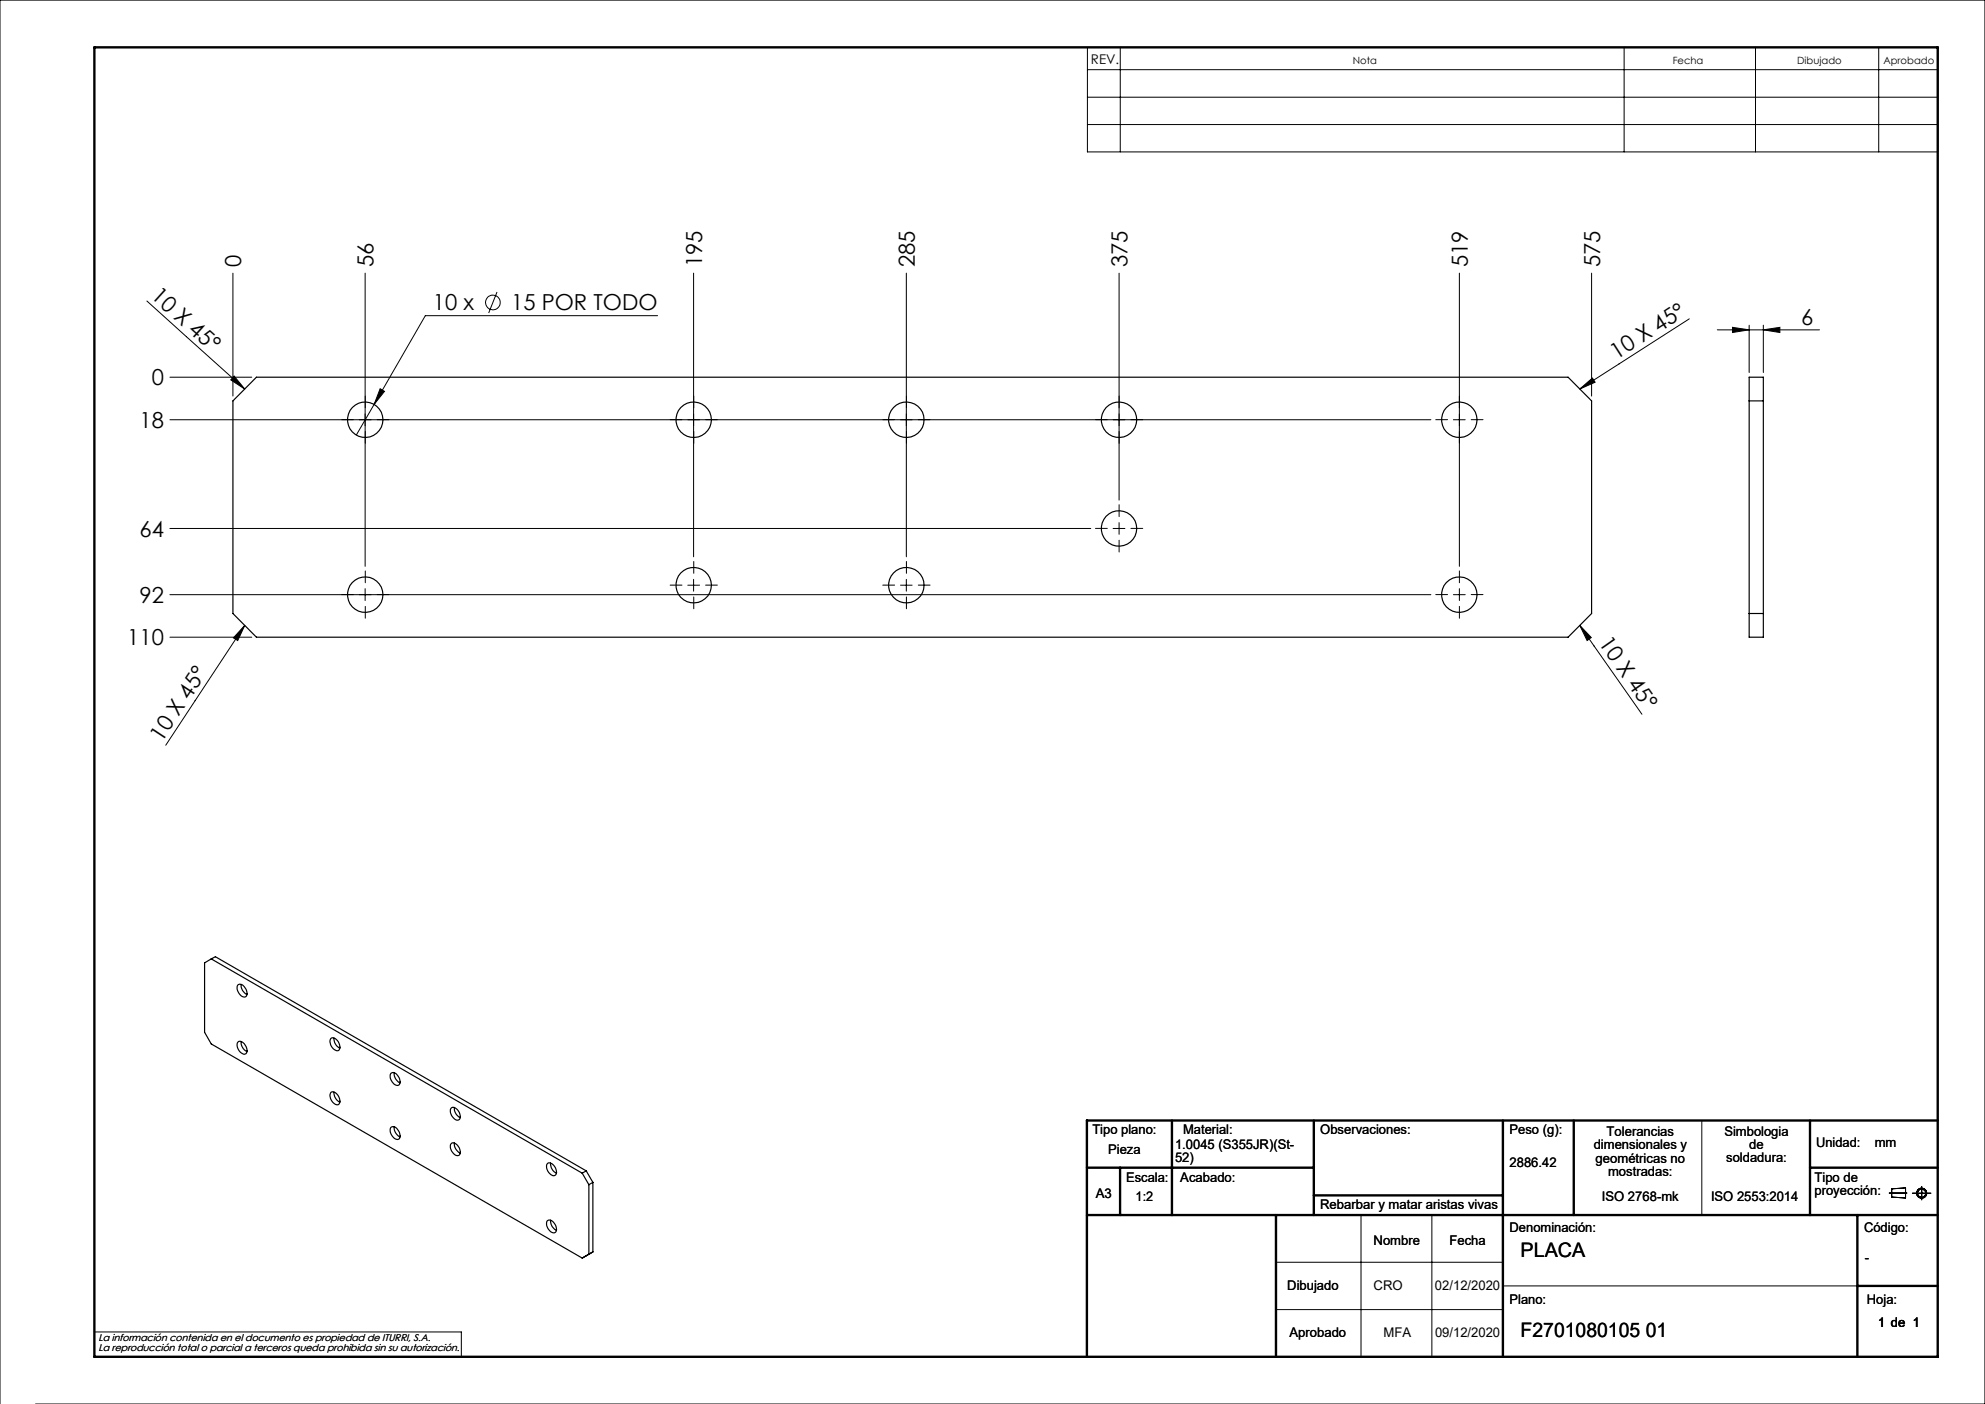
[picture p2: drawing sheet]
<svg xmlns="http://www.w3.org/2000/svg" width="420mm" height="297mm" viewBox="0 0 420 297" stroke-linecap="round" stroke-linejoin="round" font-family="sans-serif">
<g fill="none" stroke="#000" stroke-width=".21">
<path d="M230.1 10h179.9v22.1h-179.9zM230.1 14.7h179.9M237 10v22.1M343.6 10v22.1M371.4 10v22.1M397.5 10v22.1M230.1 20.6h179.9M230.1 26.3h179.9M49.3 57.8v26M77.3 57.8v62M146.8 57.8v60M191.8 57.8v60"/>
<path d="M236.8 57.8v48M308.8 57.8v62M336.8 57.8v26M31.1 63.7l20.7 18.6M35.9 79.8h17.4M49.5 79.5l2.3 2.8-3-1.9zM105.2 61.8l-1.8 4.4M139.1 66.8h-49.1l-10.8 18.7M357.4 67.4l-23.1 14.9M363.4 69.8h21.6M366.6 69.2l3.5 .6-3.5 .5zM370.1 68.8v10"/>
<path d="M373.1 69.8l3.5-.6v1.1zM373.1 68.8v10M35.9 88.8h266.9M79.2 85.5l-3.8 6.5M80.4 82.2l1 .6-2.2 2.7zM307.5 88.8h2.5M334.3 82.3l2.6-2.3 .6 .9zM35.9 111.8h194.9M235.5 111.8h2.5M236.8 110.6v2.4M35.9 125.8h266.9M35.9 134.8h17.4"/>
<path d="M51.8 132.3l-1.5 3.2-.9-.6zM51.8 132.3l-16.7 25.4M77.3 124.5v2.5M145.5 123.8h2.5M146.8 122.6v2.5M190.5 123.8h2.5M191.8 122.6v2.5M307.5 125.8h2.5M308.8 124.5v2.5M334.3 132.3l2.4 2.6-.9 .6zM334.3 132.3l13.1 18.8M360.1 237v20"/>
<path d="M288 257v30M303 257v30M399.7 252.4h3.8M400.3 251.5l2.9-.2v2.1l-2.9-.2zM404.6 252.4h4M406.6 251v2.8M270 267h48M270 277h48M318 272h75M0 297v-297h420v297h-412.5M20 281.8h77.6v5.2"/>
<circle cx="104.3" cy="64" r="1.55"/>
<circle cx="406.6" cy="252.4" r=".86"/>
<circle cx="406.6" cy="252.4" r="1.07"/>
</g>
<g fill="none" stroke="#000" stroke-width=".5">
<path d="M20 10h390v277h-390zM248 237v20M278 237v20M318 237v50M333 237v20M383 237v20M410 237h-180v50M230 257h180M230 247h48M237 247v10M270 257v30M278 252.9h40"/>
<path d="M383 247h27M393 257v30M393 272h17"/>
</g>
<g fill="none" stroke="#000" stroke-width=".21" stroke-dasharray="15.2 1.3 1.3 1.3">
<path d="M74.8 88.8h-2.5M77.3 86.3v-2.5M77.3 91.3v2.5M79.8 88.8h2.5M144.3 88.8h-2.5M146.8 86.3v-2.5M146.8 91.3v2.5M149.3 88.8h2.5M189.3 88.8h-2.5M191.8 86.3v-2.5M191.8 91.3v2.5M194.3 88.8h2.5"/>
<path d="M234.3 88.8h-2.5M236.8 86.3v-2.5M236.8 91.3v2.5M239.3 88.8h2.5M306.3 88.8h-2.5M308.8 86.3v-2.5M308.8 91.3v2.5M311.3 88.8h2.5M234.3 111.8h-2.5M236.8 109.3v-2.5M236.8 114.3v2.5M239.3 111.8h2.5"/>
<path d="M74.8 125.8h-2.5M77.3 123.3v-2.5M77.3 128.3v2.5M79.8 125.8h2.5M144.3 123.8h-2.5M146.8 121.3v-2.5M146.8 126.3v2.5M149.3 123.8h2.5M189.3 123.8h-2.5M191.8 121.3v-2.5M191.8 126.3v2.5M194.3 123.8h2.5"/>
<path d="M306.3 125.8h-2.5M308.8 123.3v-2.5M308.8 128.3v2.5M311.3 125.8h2.5"/>
</g>
<g fill="#000">
<path d="M49.5 79.5l2.3 2.8-3-1.9zM80.4 82.2l1 .6-2.2 2.7zM334.3 82.3l2.6-2.3 .6 .9zM51.8 132.3l-1.5 3.2-.9-.6zM334.3 132.3l2.4 2.6-.9 .6z"/>
<path d="M373.1 69.8l3.5-.6v1.1zM366.6 69.2l3.5 .6-3.5 .5z"/>
</g>
<g fill="none" stroke="#000" stroke-width=".25">
<path d="M54.3 79.8h277.5l5 5v45l-5 5h-277.5l-5-5v-45zM370.1 79.8h3v55h-3zM370.1 84.8h3M370.1 129.8h3M44.7 202.8l-1.4 .9v14.7l1.4 2.4 78.5 45.3M44.7 202.8l78.5 45.4M44.7 202.8l.9-.4 78.4 45.3M50.3 208.4a1.07 1.07 0 0 1 1.6 .6 1.16 1.16 0 0 1-.2 1.9 1.99 1.99 0 0 1-1.4-2.5zM51 208.2a2.27 2.27 0 0 0 1.2 2.2M70.1 219.6a1.71 1.71 0 0 1 1.5 2.6 1.8 1.8 0 0 1-1.5-2.6zM70.7 219.6a2.11 2.11 0 0 0 1.2 2.1M50.3 220.5a1.07 1.07 0 0 1 1.6 .6 1.24 1.24 0 0 1 0 1.9 1.82 1.82 0 0 1-1.6-2.5z"/>
<path d="M51 220.3a2.27 2.27 0 0 0 1.2 2.2M70.1 231a1.71 1.71 0 0 1 1.5 2.7 1.8 1.8 0 0 1-1.5-2.7zM70.7 231a2.11 2.11 0 0 0 1.2 2.1M82.7 238.5a1.07 1.07 0 0 1 1.6 .6 1.16 1.16 0 0 1-.2 1.9 1.99 1.99 0 0 1-1.4-2.5zM82.7 227.1a1.07 1.07 0 0 1 1.6 .6 1.29 1.29 0 0 1 0 1.9 1.87 1.87 0 0 1-1.6-2.5zM83.4 226.9a2.27 2.27 0 0 0 1.2 2.2M83.4 238.4a2.27 2.27 0 0 0 1.2 2.1M95.6 234.3a1.74 1.74 0 0 1 1.8 1.9 .74 .74 0 0 1-.6 .8 .74 .74 0 0 1-.8-.5 1.63 1.63 0 0 1-.4-2.2zM96.1 234.3a2.27 2.27 0 0 0 1.3 2.1M95.6 241.8a1.74 1.74 0 0 1 1.8 1.9 .74 .74 0 0 1-.6 .8 .74 .74 0 0 1-.8-.5 1.63 1.63 0 0 1-.4-2.2zM96.1 241.8a2.27 2.27 0 0 0 1.3 2.1M115.8 258.3a1.38 1.38 0 0 1 1.9 1.2 .77 .77 0 0 1 0 .9 .77 .77 0 0 1-.9 .3 2.03 2.03 0 0 1-1-2.4z"/>
<path d="M115.9 246.1a1.79 1.79 0 0 1 1.8 2.3 .92 .92 0 0 1-1.6-.4 1.52 1.52 0 0 1-.2-1.9zM116.5 246a2.22 2.22 0 0 0 1.3 2.2M116.5 258.1a2.22 2.22 0 0 0 1.3 2.2M123.2 248.2l1.4 2.4M124 247.7l-.8 .5M124 247.7l1.4 2.4M124.6 250.6v14.7M125.4 250.1l-.8 .5M125.4 250.1v14.7M124.6 265.3l-1.4 .8M125.4 264.8l-.8 .5M125.4 264.8l-2.2 1.3"/>
<circle cx="77.3" cy="88.8" r="3.8"/>
<circle cx="146.8" cy="88.8" r="3.8"/>
<circle cx="191.8" cy="88.8" r="3.8"/>
<circle cx="236.8" cy="88.8" r="3.8"/>
<circle cx="308.8" cy="88.8" r="3.8"/>
<circle cx="236.8" cy="111.8" r="3.8"/>
<circle cx="77.3" cy="125.8" r="3.8"/>
<circle cx="146.8" cy="123.8" r="3.8"/>
<circle cx="191.8" cy="123.8" r="3.8"/>
<circle cx="308.8" cy="125.8" r="3.8"/>
</g>
<g font-size="4.7">
<text x="51.1" y="56.5" transform="rotate(-90 51.1 56.5)">0</text>
<text x="79.1" y="56.5" transform="rotate(-90 79.1 56.5)">56</text>
<text x="148.6" y="56.5" transform="rotate(-90 148.6 56.5)">195</text>
<text x="193.6" y="56.5" transform="rotate(-90 193.6 56.5)">285</text>
<text x="238.6" y="56.5" transform="rotate(-90 238.6 56.5)">375</text>
<text x="310.6" y="56.5" transform="rotate(-90 310.6 56.5)">519</text>
<text x="338.6" y="56.5" transform="rotate(-90 338.6 56.5)">575</text>
<text x="31.8" y="62.9" transform="rotate(42 31.8 62.9)">10 X 45°</text>
<text x="91.6" y="65.7">10 x</text>
<text x="108.2" y="65.7">15 POR TODO</text>
<text x="381.1" y="68.8">6</text>
<text x="342.1" y="76.1" transform="rotate(-33 342.1 76.1)">10 X 45°</text>
<text x="32.1" y="81.5">0</text>
<text x="29.5" y="90.5">18</text>
<text x="29.5" y="113.5">64</text>
<text x="29.5" y="127.5">92</text>
<text x="26.9" y="136.5">110</text>
<text x="338.1" y="136.1" transform="rotate(55 338.1 136.1)">10 X 45°</text>
<text x="34.2" y="157.1" transform="rotate(-57 34.2 157.1)">10 X 45°</text>
</g>
<g font-size="4.2">
<text x="321.7" y="265.9">PLACA</text>
<text x="321.7" y="282.8">F2701080105 01</text>
</g>
<g font-size="2.8">
<text x="230.8" y="13.6">REV.</text>
<text x="231.1" y="239.9">Tipo plano:</text>
<text x="250.3" y="239.9">Material:</text>
<text x="279.3" y="239.9">Observaciones:</text>
<text x="319.4" y="239.9">Peso (g):</text>
<text x="234.5" y="244.1">Pieza</text>
<text x="248.6" y="243">1.0045 (S355JR)(St-</text>
<text x="248.6" y="245.8">52)</text>
<text x="337.2" y="243.1">dimensionales y</text>
<text x="337.6" y="246">geométricas no</text>
<text x="339.9" y="240.3">Tolerancias</text>
<text x="364.9" y="240.2">Simbologia</text>
<text x="365.3" y="245.9">soldadura:</text>
<text x="370.1" y="243">de</text>
<text x="384.2" y="242.7">Unidad:</text>
<text x="396.7" y="242.7">mm</text>
<text x="238.3" y="250">Escala:</text>
<text x="249.7" y="250">Acabado:</text>
<text x="319.4" y="246.9">2886.42</text>
<text x="340.2" y="248.8">mostradas:</text>
<text x="383.9" y="250">Tipo de</text>
<text x="231.9" y="253.4">A3</text>
<text x="240.3" y="254">1:2</text>
<text x="279.3" y="255.7">Rebarbar y matar aristas vivas</text>
<text x="338.9" y="254">ISO 2768-mk</text>
<text x="362" y="254">ISO 2553:2014</text>
<text x="383.9" y="252.8">proyección:</text>
<text x="290.6" y="263.3">Nombre</text>
<text x="306.7" y="263.3">Fecha</text>
<text x="319.4" y="260.6">Denominación:</text>
<text x="394.4" y="260.6">Código:</text>
<text x="394.6" y="266.9">-</text>
<text x="272.4" y="273">Dibujado</text>
<text x="290.6" y="273">CRO</text>
<text x="303.6" y="273">02/12/2020</text>
<text x="319.4" y="275.8">Plano:</text>
<text x="395" y="275.8">Hoja:</text>
<text x="397.4" y="280.6">1 de 1</text>
<text x="272.8" y="282.8">Aprobado</text>
<text x="292.7" y="282.8">MFA</text>
<text x="303.6" y="282.8">09/12/2020</text>
</g>
<g font-size="2.1">
<text x="286.2" y="13.6">Nota</text>
<text x="353.9" y="13.6">Fecha</text>
<text x="380.3" y="13.6">Dibujado</text>
<text x="398.5" y="13.6">Aprobado</text>
<text x="20.8" y="283.7">La información contenida en el documento es propiedad de ITURRI, S.A.</text>
<text x="20.8" y="285.7">La reproducción total o parcial a terceros queda prohibida sin su autorización.</text>
</g>
</svg>
